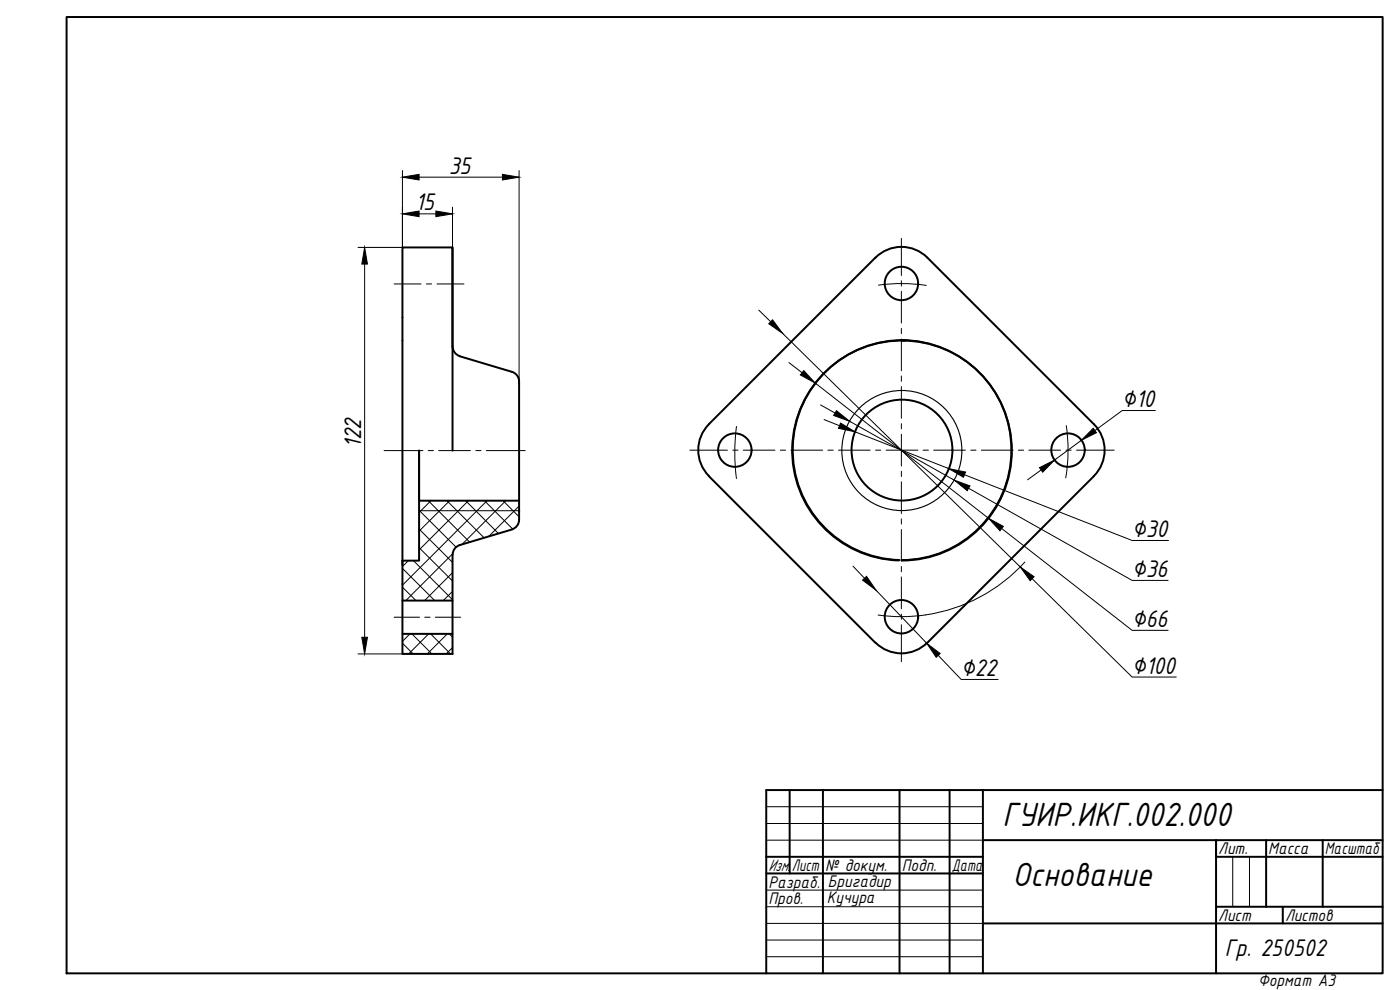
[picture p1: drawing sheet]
<svg xmlns="http://www.w3.org/2000/svg" width="420mm" height="297mm" viewBox="0 0 420 297" stroke-linecap="round" stroke-linejoin="round" font-family="sans-serif">
<!-- layer: 0 -->
<g fill="none" stroke="#000" stroke-width=".59">
<path d="M20 5.1h395v286.9h-395zM135.8 74.2v29.8M135.8 104l.5 1.5 .7 .8 1 .5M137.9 106.9l16.3 4.9 1.1 1.1 .5 1.5v41.6l-.2 1-1 1.3-.9 .5-15.8 4.8M270.5 102.1a33 33 0 0 1 33 33 33 33 0 0 1-33 32.9M270.7 102.2a33 33 0 0 1 33 33 33 33 0 0 1-33 33M271.7 102.2a33 33 0 0 0-33.9 32 33 33 0 0 0 31.9 34M271.9 102.1a33 33 0 0 0-34 32 33 33 0 0 0 32 33.9M135.8 135.2v-61h-15v122h15v-29.8M212.7 127.3l50.1-50a11 11 0 0 1 15.5 0l50 50a11 11 0 0 1 0 15.5l-50 50.1a11 11 0 0 1-15.5-.1l-50.1-49.9M212.8 127.3a11 11 0 0 0 0 15.5M155.7 150.2h-29.9v-15v33h-5"/>
<path d="M138 163.6l-1 .5-.7 .8-.5 1.5M120.8 180.2h15M120.8 190.2h15M237 237.1v25M247 237.1v54.9M270 237.1v54.9M285 237.1v54.9M295 237.1v54.9M415 237.1h-185v54.9M230 257.1h65M295 252.1h120M380 252.1v20"/>
<path d="M397 252.1v20M415 257.1h-50v-5v39.9M230 262.1h65M295 277.1h120M365 272.1h50M385 272.1v5"/>
<circle cx="270.5" cy="85.1" r="5"/>
<circle cx="220.5" cy="135.1" r="5"/>
<circle cx="270.7" cy="135" r="15.1"/>
<circle cx="320.5" cy="135.1" r="5"/>
<circle cx="270.5" cy="185" r="5"/>
</g>
<g fill="none" stroke="#000" stroke-width=".3">
<path d="M270.5 71.5v11.2M118.3 85.2h8.1M128 85.2h1.5M131.1 85.2h8.1M263.6 85.6a50.1 50.1 0 0 1 14.4 0M270.5 84.2v1.6M270.5 87.4v9.5M270.5 98.5v1.6M270.5 101.7v9.5M270.5 112.8v1.6M270.5 116v9.5M115.3 135.2h11.6"/>
<path d="M128.5 135.2h1.6M131.7 135.2h9.5M142.8 135.2h1.6M146 135.2h11.6M207 135.1h11.3M219.9 135.1h1.6M221 128l-.5 7.8 .5 7.8M223.1 135.1h9.5M234.2 135.1h1.6M237.4 135.1h9.5M248.5 135.1h1.6M251.6 135.1h9.6"/>
<path d="M262.8 135.1h1.5M265.9 135.1h9.6M270.5 127.1v1.6M270.5 130.3v9.5M277 135.1h1.6M280.2 135.1h9.5M291.3 135.1h1.6M294.5 135.1h9.5M305.6 135.1h1.6M308.8 135.1h9.5M319.9 135.1h1.6M320 127.7a49.9 49.9 0 0 1-.2 15.7"/>
<path d="M323.1 135.1h11.3M270.5 141.4v1.6M270.5 144.6v9.5M270.5 155.7v1.6M270.5 158.9v9.5M270.5 170v1.6M270.5 173.1v9.6M118.3 185.2h7.6M127.5 185.2h1.6M130.6 185.2h7.7M270.5 184.3v1.5M270.5 187.4v11.1"/>
<path d="M277.8 184.5a50.1 50.1 0 0 1-14.3 0M230 242h65M230 247.1h65M230 252.1h65M370 257.1v15M375 257.1v15M230 267.1h65M230 272.1h65M230 277.1h65M230 282.1h65M230 287h65"/>
</g>
<g fill="none" stroke="#000" stroke-width=".3">
<path d="M125.8 153.1l11.1 11.1M125.8 158.7l10 10M125.8 153.2h29.9M128.5 150.2l12.5 12.5M129.3 150.2l-3.5 3.6M134.1 150.2l11.2 11.2M135 150.2l-9.2 9.2M139.7 150.2l9.9 9.9M140.6 150.2l-14.8 14.8M145.3 150.2l8.6 8.6M146.2 150.2l-25.4 25.4M151 150.2l4.8 4.9"/>
<path d="M151.8 150.2l-13.2 13.2M155.8 151.8l-9.1 9.1M120.8 170.5l9.7 9.7M120.8 176.2l4 4M122.6 168.2l-1.8 1.8M124.1 168.2l11.7 11.7M125.8 164.3l10 10M135.8 177.4l-2.8 2.8M135.8 171.8l-8.4 8.4M135.8 166.2l-14 14M120.8 193l3.2 3.2M123 190.2l-2.2 2.2"/>
<path d="M123.6 190.2l6 6M128.7 190.2l-6.1 6M129.2 190.2l6 6M134.2 190.2l-6 6M134.8 190.2l1 1M135.8 194.3l-1.9 1.9"/>
</g>
<!-- layer: 0 -->
<circle cx="270.7" cy="135.2" r="18" fill="none" stroke="#000" stroke-width=".34"/>
<g fill="none" stroke="#000" stroke-width=".3">
<path d="M120.8 51.2v23h-13.4M125.8 53.2h25M155.8 51.2v64M109.4 79.2v112M125.8 64.2h5M135.8 62.2v12M227.7 93l3.6 3.5M234.9 100l71.3 70.1M236.8 108.8l3.9 3M244.6 114.9l52.1 40.6M246.3 121.5l4.3 2.4M247.3 125.9l4.7 1.8"/>
<path d="M255 126.4l31.3 17.6M256.6 129.6l28.2 11M324.5 132.1l-8 5.9M346.8 123.2h-10l-8.2 6M289.4 142.4l50.4 19.8h10.9M290.7 146.5l49.1 27.6h10.8M300.6 158.6l39.2 30.5h10.8M312.5 141l-4.1 3M256 169.9l3.5 3.6M262.9 177.1l15.2 15.9M307.6 168.6a50 50 0 0 1-29.8 15.9M309.8 173.6l30 29.5h13.2"/>
<path d="M107.4 196.2h13.4M281.6 196.6l6.9 7.3h11.1"/>
</g>
<g fill="#000" stroke="#000" stroke-width=".3">
<path d="M120.8 53.2l5-.9v1.7zM150.8 52.3l5 .9-5 .8zM109.4 74.2l.9 5h-1.7zM120.8 64.2l5-.9v1.7zM130.8 63.3l5 .9-5 .8zM231.9 96l3 4-4.2-2.9zM241.2 111.2l3.4 3.7-4.4-2.4zM251 123.2l4 3.2-4.8-1.7zM252.3 126.9l4.3 2.7-5-1.1zM328.1 128.5l1 1.3-4.6 2.3zM284.8 140.6l5 1-.7 1.6zM286.3 144l4.8 1.8-.8 1.4z"/>
<path d="M296.7 155.5l4.4 2.4-1 1.3zM312 140.3l4.5-2.3-3.6 3.7zM258.9 174.1l1.2-1.2 2.8 4.2zM306.2 170.1l4.1 2.9-1.1 1.2zM108.6 191.2h1.7l-.9 5zM278.1 193l4.1 3.1-1.2 1.1z"/>
</g>
<g font-size="10.9">
<text x="300.9" y="247.8">ГУИР.ИКГ.002.000</text>
<text x="303.9" y="265.9">Основание</text>
</g>
<g font-size="7.8">
<text x="134.7" y="52.2">35</text>
<text x="124.7" y="63.1">15</text>
<text x="336.7" y="122.2">∅10</text>
<text x="108.4" y="134.5" transform="rotate(-90 108.4 134.5)">122</text>
<text x="339.6" y="161.1">∅30</text>
<text x="339.6" y="173.2">∅36</text>
<text x="339.6" y="188.2">∅66</text>
<text x="288.3" y="202.9">∅22</text>
<text x="339.6" y="202.1">∅100</text>
<text x="367.6" y="286.8">Гр. 250502</text>
</g>
<g font-size="5.4">
<text x="365.6" y="256.4">Лит.</text>
<text x="380.6" y="256.4">Масса</text>
<text x="397.6" y="256.4">Масштаб</text>
<text x="230.6" y="261.4">Изм.</text>
<text x="237.7" y="261.4">Лист</text>
<text x="247.6" y="261.4">№ докум.</text>
<text x="270.6" y="261.4">Подп.</text>
<text x="285.6" y="261.4">Дата</text>
<text x="230.6" y="266.3">Разраб.</text>
<text x="248.5" y="266.1">Бригадир</text>
<text x="230.6" y="271.3">Пров.</text>
<text x="248.2" y="271">Кучура</text>
<text x="365.6" y="276.4">Лист</text>
<text x="385.7" y="276.4">Листов</text>
<text x="377.6" y="295.8">Формат А3</text>
</g>
</svg>
